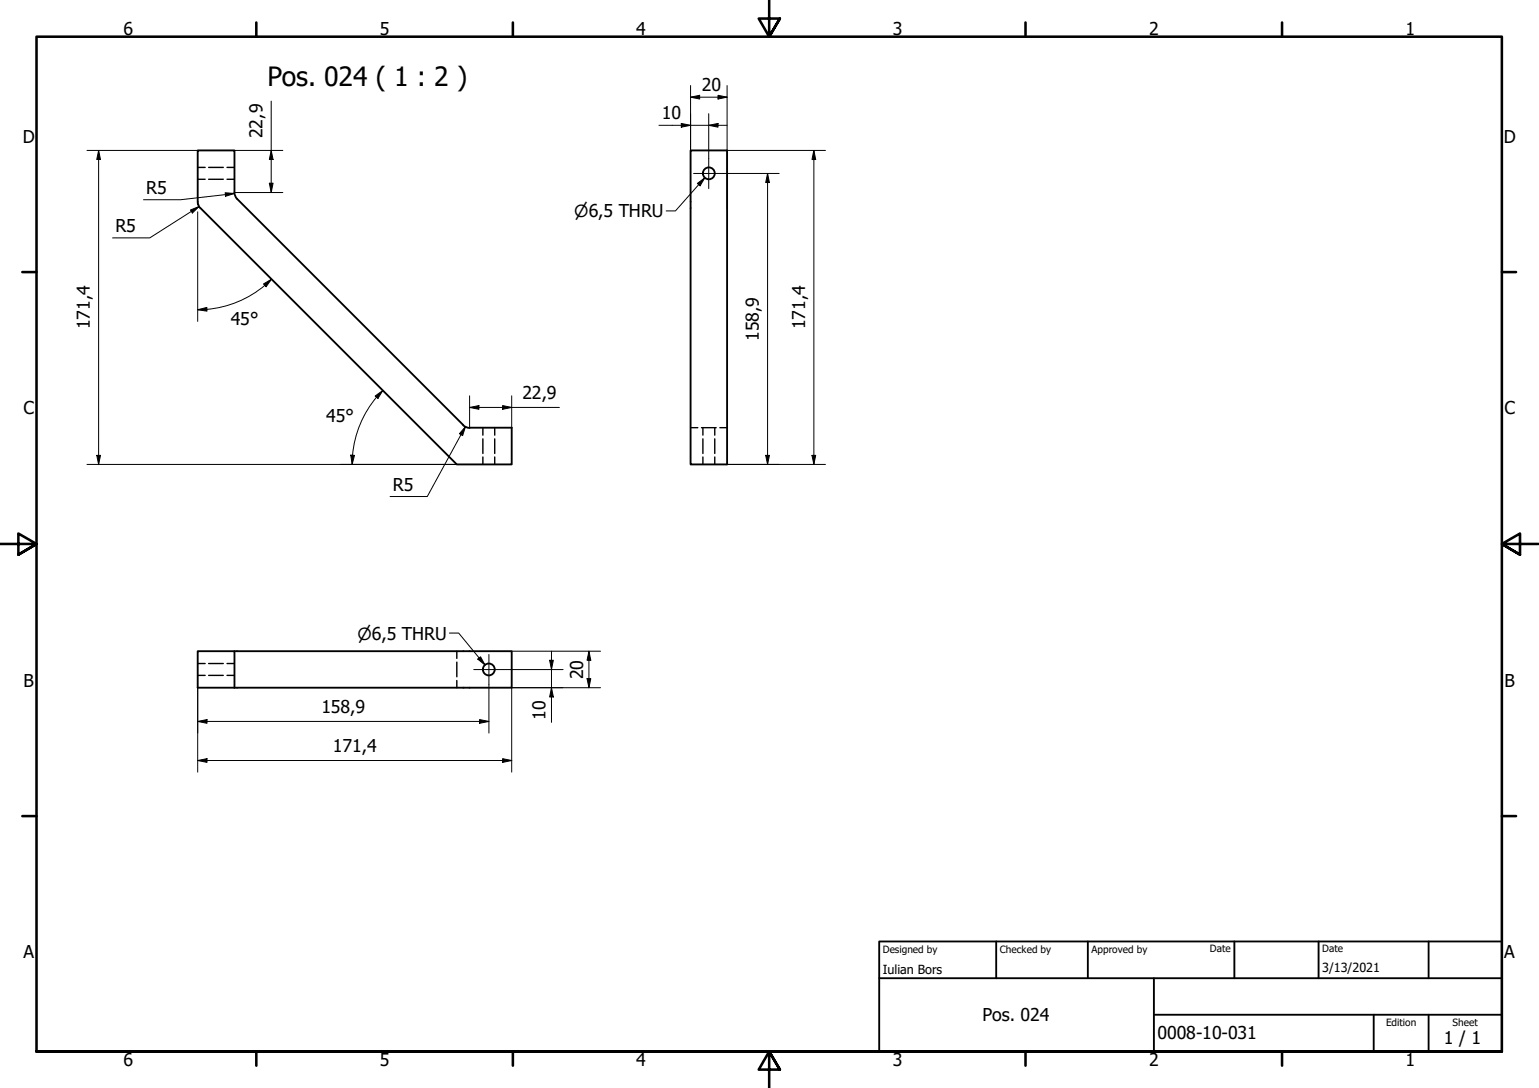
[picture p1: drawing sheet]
<svg xmlns="http://www.w3.org/2000/svg" width="420mm" height="297mm" viewBox="0 0 420 297" stroke-linecap="round" stroke-linejoin="round" font-family="sans-serif">
<!-- layer: Hidden (ISO) -->
<g fill="none" stroke="#000" stroke-width=".38">
<path d="M54 45.7h2M54 48.9h2M57 45.7h4M57 48.9h4M62 45.7h2M62 48.9h2M131.8 116.8v2M131.8 119.8v4M135.1 116.8v2M135.1 119.8v4M188.5 116.8h2M191.5 116.8h4"/>
<path d="M191.9 116.8v2M191.9 119.8v4M195.1 116.8v2M195.1 119.8v4M196.5 116.8h2M131.8 124.8v2M135.1 124.8v2M191.9 124.8v2M195.1 124.8v2M124.7 177.8v2M54 181.2h2M54 184.4h2"/>
<path d="M57 181.2h4M57 184.4h4M62 181.2h2M62 184.4h2M124.7 180.8v4M124.7 185.8v2"/>
</g>
<!-- layer: Visible (ISO) -->
<g fill="none" stroke="#000" stroke-width=".51">
<path d="M54 55.1l.2 1.1 .5 .6M54.7 56.8l70 70h15v-10h-11.5M64.7 54.3l61.8 61.8 1 .6 .7 .1M64.7 54.3l-.4-.6-.3-1.2v-11.4h-10v13.9M188.5 41.1h10v85.7h-10zM64 177.8h75.7v10h-85.7v-10h10v10"/>
<circle cx="193.5" cy="47.3" r="1.62"/>
<circle cx="133.4" cy="182.8" r="1.62"/>
</g>
<!-- layer: Border (ISO) -->
<g fill="none" stroke="#000" stroke-width=".7">
<path d="M70 6.1v3.9M140 6.1v3.9M210 0v10l-2.9-4.9h5.8l-2.9 4.9 2.9-4.9M280 6.1v3.9M350 6.1v3.9M6.1 74.3h3.9M410 74.3h3.9M0 148.5h10l-5-2.8v5.7l5-2.9-5 2.9M420 148.5h-10l5-2.8v5.7l-5-2.9 5 2.9M6.1 222.8h3.9M410 222.8h3.9M10 287.1v-277.1h400v277.1h-400h400"/>
<path d="M70 287.1v3.8M140 287.1v3.8M212.9 292l-2.9-4.9 2.9 4.9h-5.8l2.9-4.9v9.9M280 287.1v3.8M350 287.1v3.8"/>
</g>
<!-- layer: Title (ISO) -->
<path d="M240 257h170v30.1h-170zM272 257v10.1M297 257v10.1M337 257v10.1M360 257v10.1M390 257v10.1M240 267.1h170M315 277h95M315 267.1v20M375 277v10.1M390 277v10.1" fill="none" stroke="#000" stroke-width=".51"/>
<!-- layer: Dimension (ISO) -->
<g fill="none" stroke="#000" stroke-width=".27">
<path d="M74 27.6v25M179.9 34.2h18.6M186 33.7l2.5 .5-2.5 .5zM188.5 26.5l2.5-.5v1zM188.5 26.5h10M188.5 23.4v33.4M193.5 34.2l2.5-.5v1zM193.5 31v12.2M196 26l2.5 .5-2.5 .5zM198.5 23.4v33.4M23.7 41.1h30.3M26.9 41.1l.5 2.4h-1z"/>
<path d="M26.9 41.1v85.7M52 57.3l2.4-.9-1.9 1.8zM54 55v.9M54 57.8v29.9M54.4 56.4l-13.5 8.5h-10.2M61.5 52.6l2.5 .2-2.4 .8zM64 52.8l-14.7 1.7h-10.1M64 41.1h13.2M64 52.6h13.2M73.5 50h1l-.5 2.6zM74 41.1l.5 2.4h-1zM197.6 47.4h15.1"/>
<path d="M198.5 41.1h26.9M209.5 47.4l.6 2.4h-1.1zM209.5 47.4v79.4M222.2 41.1l.5 2.4h-1zM222.2 41.1v85.7M71.9 77.5l2.2-1.3-1.5 2.1zM72.3 77.9a28.5 28.5 0 0 1-18.3 6.7M74.1 76.2l-1.8 1.7M54 84.6l2.5-.7v1zM102.4 108.1l2.1-1.5-1.3 2.2zM104.5 106.6a28.3 28.3 0 0 0-8.4 20.2M127.1 116.5l-.8 2.4-.9-.5z"/>
<path d="M127.1 116.5l-10.5 19.1h-10.1M128.2 111.2l2.5-.5v1zM128.2 111.2h24.5M128.2 108.1v8.7M137.2 110.7l2.5 .5-2.5 .5zM139.7 108.1v8.7M23.7 126.8h101M26.4 124.3h1l-.5 2.5zM95.8 124.3h1l-.7 2.5zM198.5 126.8h26.9M209 124.3h1.1l-.6 2.5zM221.7 124.3h1l-.5 2.5z"/>
<path d="M139.7 177.8h24.3M150.6 177.8v19.4M160.8 177.8l.5 2.5h-1zM160.8 177.8v10M54 197l2.5-.5v1zM54 187.8v23M54 197h79.5M130.9 196.5l2.6 .5-2.6 .5zM133.5 186.9v13.2M137.5 182.8h16.2M150.1 180.3h1l-.5 2.5zM150.6 187.8l.5 2.5h-1z"/>
<path d="M160.3 185.3h1l-.5 2.5zM164 187.8h-24.3v23M54 207.6l2.5-.5v1zM54 207.6h85.7M137.2 207.1l2.5 .5-2.5 .5z"/>
</g>
<g fill="#000">
<path d="M186 33.7l2.5 .5-2.5 .5z" fill-rule="evenodd"/>
<path d="M188.5 26.5l2.5-.5v1z" fill-rule="evenodd"/>
<path d="M196 26l2.5 .5-2.5 .5z" fill-rule="evenodd"/>
<path d="M193.5 34.2l2.5-.5v1z" fill-rule="evenodd"/>
<path d="M26.9 41.1l.5 2.4h-1z" fill-rule="evenodd"/>
<path d="M52 57.3l2.4-.9-1.9 1.8z" fill-rule="evenodd"/>
<path d="M61.5 52.6l2.5 .2-2.4 .8z" fill-rule="evenodd"/>
<path d="M73.5 50h1l-.5 2.6z" fill-rule="evenodd"/>
<path d="M74 41.1l.5 2.4h-1z" fill-rule="evenodd"/>
<path d="M209.5 47.4l.6 2.4h-1.1z" fill-rule="evenodd"/>
<path d="M222.2 41.1l.5 2.4h-1z" fill-rule="evenodd"/>
<path d="M71.9 77.5l2.2-1.3-1.5 2.1z" fill-rule="evenodd"/>
<path d="M54 84.6l2.5-.7v1z" fill-rule="evenodd"/>
<path d="M102.4 108.1l2.1-1.5-1.3 2.2z" fill-rule="evenodd"/>
<path d="M127.1 116.5l-.8 2.4-.9-.5z" fill-rule="evenodd"/>
<path d="M128.2 111.2l2.5-.5v1z" fill-rule="evenodd"/>
<path d="M137.2 110.7l2.5 .5-2.5 .5z" fill-rule="evenodd"/>
<path d="M26.4 124.3h1l-.5 2.5z" fill-rule="evenodd"/>
<path d="M95.8 124.3h1l-.7 2.5z" fill-rule="evenodd"/>
<path d="M209 124.3h1.1l-.6 2.5z" fill-rule="evenodd"/>
<path d="M221.7 124.3h1l-.5 2.5z" fill-rule="evenodd"/>
<path d="M54 197l2.5-.5v1z" fill-rule="evenodd"/>
<path d="M130.9 196.5l2.6 .5-2.6 .5z" fill-rule="evenodd"/>
<path d="M150.1 180.3h1l-.5 2.5z" fill-rule="evenodd"/>
<path d="M150.6 187.8l.5 2.5h-1z" fill-rule="evenodd"/>
<path d="M160.3 185.3h1l-.5 2.5z" fill-rule="evenodd"/>
<path d="M160.8 177.8l.5 2.5h-1z" fill-rule="evenodd"/>
<path d="M54 207.6l2.5-.5v1z" fill-rule="evenodd"/>
<path d="M137.2 207.1l2.5 .5-2.5 .5z" fill-rule="evenodd"/>
</g>
<!-- layer: Center Mark (ISO) -->
<path d="M189.4 47.4h8.2M193.5 43.2v8.3M133.5 178.7v8.2M129.3 182.8h8.2" fill="none" stroke="#000" stroke-width=".27"/>
<!-- layer: Symbol (ISO) -->
<path d="M190.4 50.1l2-1.5-1.3 2.1zM192.4 48.6l-8 9h-2.5M122.7 172.8h2.5l7.2 8.7M130.4 179.9l.8-.6 1.2 2.2z" fill="none" stroke="#000" stroke-width=".27"/>
<g fill="#000">
<path d="M190.4 50.1l2-1.5-1.3 2.1z" fill-rule="evenodd"/>
<path d="M130.4 179.9l.8-.6 1.2 2.2z" fill-rule="evenodd"/>
</g>
<text font-size="7.2" x="73" y="23.5">Pos. 024 ( 1 : 2 )</text>
<g font-size="4.8">
<text x="33.7" y="9.6">6</text>
<text x="103.7" y="9.6">5</text>
<text x="173.7" y="9.6">4</text>
<text x="243.7" y="9.6">3</text>
<text x="313.7" y="9.6">2</text>
<text x="383.7" y="9.6">1</text>
<text x="191.6" y="24.9">20</text>
<text x="180.7" y="32.6">10</text>
<text x="6.2" y="38.9">D</text>
<text x="71.7" y="37.7" transform="rotate(-90 71.7 37.7)">22,9</text>
<text x="410.5" y="38.9">D</text>
<text x="39.9" y="52.9">R5</text>
<text x="31.5" y="63.4">R5</text>
<text x="24.5" y="89.9" transform="rotate(-90 24.5 89.9)">171,4</text>
<text x="63" y="88.6">45°</text>
<text x="219.8" y="89.9" transform="rotate(-90 219.8 89.9)">171,4</text>
<text x="207.1" y="93" transform="rotate(-90 207.1 93)">158,9</text>
<text x="6.4" y="113.1">C</text>
<text x="142.6" y="108.9">22,9</text>
<text x="410.7" y="113.1">C</text>
<text x="89.1" y="115.3">45°</text>
<text x="107.3" y="134">R5</text>
<text x="159.2" y="185.4" transform="rotate(-90 159.2 185.4)">20</text>
<text x="6.4" y="187.4">B</text>
<text x="410.7" y="187.4">B</text>
<text x="87.8" y="194.5">158,9</text>
<text x="149" y="196.5" transform="rotate(-90 149 196.5)">10</text>
<text x="90.9" y="205.2">171,4</text>
<text x="6.4" y="261.7">A</text>
<text x="410.7" y="261.7">A</text>
<text x="268.2" y="278.8">Pos. 024</text>
<text x="316" y="283.8">0008-10-031</text>
<text x="394.2" y="285">1 / 1</text>
<text x="33.7" y="290.9">6</text>
<text x="103.7" y="290.9">5</text>
<text x="173.7" y="290.9">4</text>
<text x="243.7" y="290.9">3</text>
<text x="313.7" y="290.9">2</text>
<text x="383.7" y="290.9">1</text>
</g>
<g font-size="4.6">
<text x="156.8" y="59.3">⌀6,5 THRU</text>
<text x="97.6" y="174.6">⌀6,5 THRU</text>
</g>
<g font-size="3.4">
<text x="241" y="266">Iulian Bors</text>
<text x="361" y="265.5">3/13/2021</text>
</g>
<g font-size="2.7">
<text x="241" y="260.1">Designed by</text>
<text x="273" y="260.1">Checked by</text>
<text x="298" y="260.1">Approved by</text>
<text x="330.3" y="260">Date</text>
<text x="361" y="260">Date</text>
<text x="378.4" y="280.1">Edition</text>
<text x="396.6" y="280.1">Sheet</text>
</g>
</svg>
